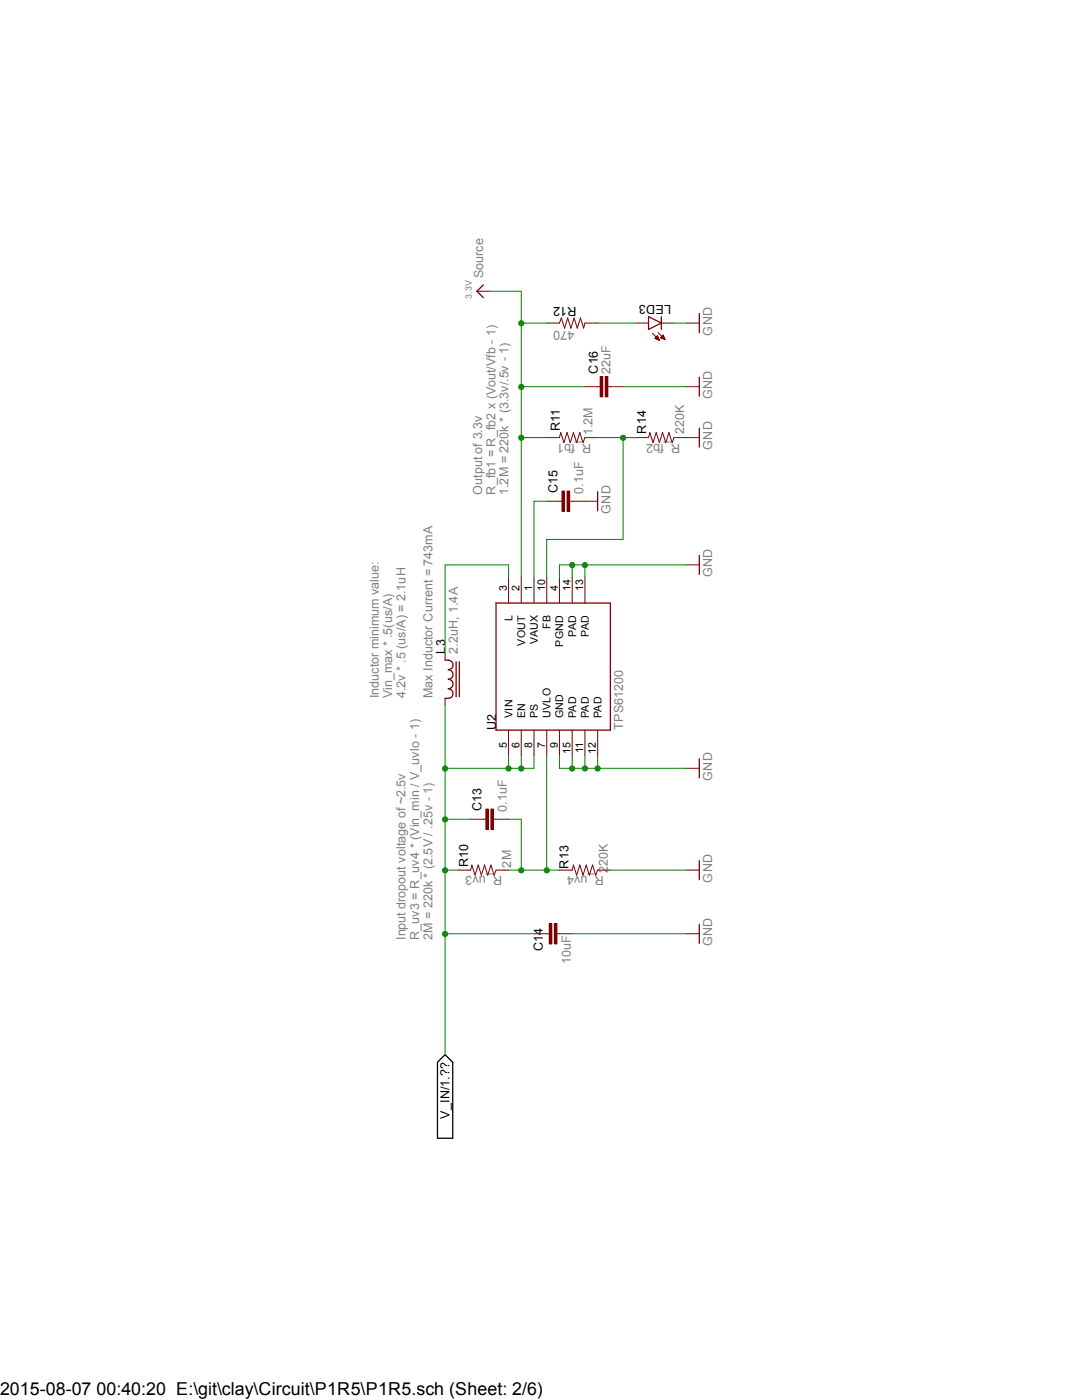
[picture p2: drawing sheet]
<svg xmlns="http://www.w3.org/2000/svg" width="216mm" height="279mm" viewBox="0 0 216 279" stroke-linecap="round" stroke-linejoin="round" font-family="sans-serif">
<path d="M87.3 212l1.5-1.5 1.5 1.5v15.2h-3z" fill="none" stroke="#000" stroke-width=".25"/>
<path d="M109.1 64.5h2.5l.4-1 .6 2 .7-2 .6 2 .7-2 .6 2 .6-2 .7 2 .2-1h2.6" fill="none" stroke="#800000" stroke-width=".2"/>
<path d="M120.8 75.1h.5v4.1h-.5z" fill-rule="evenodd" fill="#800000"/>
<path d="M120.8 75.1h.5v4.1h-.5z" fill="none" stroke="#800000" stroke-width=".2"/>
<path d="M119.8 75.1h.5v4.1h-.5z" fill-rule="evenodd" fill="#800000"/>
<g fill="none" stroke="#800000" stroke-width=".2">
<path d="M116.7 77.2h3.1M119.8 75.1h.5v4.1h-.5zM121.3 77.2h3M101.5 115.3v5.1M104 115.3v5.1M106.6 115.3v5.1M109.1 115.3v5.1M111.6 115.3v5.1M114.2 115.3v5.1M116.7 115.3v5.1M101.5 145.7v5.1M104 145.7v5.1"/>
<path d="M106.6 145.7v5.1M109.1 145.7v5.1M111.6 145.7v5.1M114.2 145.7v5.1M116.7 145.7v5.1M119.3 145.7v5.1"/>
</g>
<path d="M99 120.4h22.8v25.3h-22.8z" fill="none" stroke="#800000" stroke-width=".25"/>
<path d="M98 161.5h.5v4h-.5z" fill-rule="evenodd" fill="#800000"/>
<path d="M98 161.5h.5v4h-.5z" fill="none" stroke="#800000" stroke-width=".2"/>
<path d="M96.9 161.5h.6v4h-.6z" fill-rule="evenodd" fill="#800000"/>
<path d="M93.9 163.5h3M96.9 161.5h.6v4h-.6zM98.5 163.5h3" fill="none" stroke="#800000" stroke-width=".2"/>
<path d="M113.2 98h.5v4.1h-.5z" fill-rule="evenodd" fill="#800000"/>
<path d="M113.2 98h.5v4.1h-.5z" fill="none" stroke="#800000" stroke-width=".2"/>
<path d="M112.1 98h.5v4.1h-.5z" fill-rule="evenodd" fill="#800000"/>
<path d="M109.1 87.3h2.5l.3-1 .6 2 .7-2 .6 2 .6-2 .7 2 .6-2 .6 2 .4-1h2.6M112.1 98h.5v4.1h-.5zM126.9 87.3h2.5l.3-1 .6 2 .6-2 .7 2 .6-2 .6 2 .7-2 .6 2 .4-1h2.5M109.1 100h3M113.7 100h3M91.4 173.7h2.5l.2-1.1 .7 2.1 .6-2.1 .7 2.1 .6-2.1 .6 2.1 .7-2.1 .6 2.1 .4-1h2.5M111.6 173.7h2.6l.2-1.1 .7 2.1 .6-2.1 .6 2.1 .7-2.1 .6 2.1 .6-2.1 .7 2.1 .4-1h2.5" fill="none" stroke="#800000" stroke-width=".2"/>
<path d="M110.6 184.3h.5v4.1h-.5z" fill-rule="evenodd" fill="#800000"/>
<path d="M110.6 184.3h.5v4.1h-.5z" fill="none" stroke="#800000" stroke-width=".2"/>
<path d="M109.6 184.3h.5v4.1h-.5z" fill-rule="evenodd" fill="#800000"/>
<g fill="none" stroke="#800000" stroke-width=".2">
<path d="M95.2 58.1h2.5M126.9 64.5h2.5M130.2 66.5l1.4 1.4M130.7 67.5l.5-.5 .4 .9zM130.7 67.5v.1M130.8 67.4v.2M130.9 67.3v.3M131 67.2v.4M131.1 67.1v.6M131.1 67v.7M131.3 67.2v.6M131.3 66.4l1.4 1.4"/>
<path d="M131.4 67.4v.4M131.4 67.6v.3M131.5 67.8v.1M131.9 67.3v.1M132 64.5h2.5M132 67.2v.3M132 67.1v.4M132.2 67.1v.4M132.2 67v.6M132.3 66.9l-.5 .5 .9 .4M132.3 66.9l.4 .9M132.3 66.9v.7"/>
<path d="M132.4 67.1v.5M132.5 67.3v.4M132.6 67.5v.2M132.7 67.7v.1M137 64.5h2.5M137 77.2h2.5M137 87.3h2.5M116.7 100h2.6M137 112.7h2.5M88.8 130.5v1.2M88.8 139.4v1.2M137 153.3h2.5"/>
<path d="M137 173.7h2.5M106.6 186.4h3M109.6 184.3h.5v4.1h-.5zM111.1 186.4h3.1M137 186.4h2.5"/>
</g>
<g fill="none" stroke="#800000" stroke-width=".25">
<path d="M96.4 56.9l-1.2 1.2 1.2 1.3M129.4 63.2l2.6 1.3-2.6 1.2zM132 63.2v2.5M139.5 62.6v3.8M139.5 75.3v3.8M119.3 98.1v3.8M139.5 85.4v3.8M139.5 110.8v3.8M88.8 131.7a1.12 1.12 0 0 1 1.2 .2 1.12 1.12 0 0 1 .3 1.2l-.5 .5h-.3a.95 .95 0 0 1 .9 1 .95 .95 0 0 1-.9 1 .95 .95 0 0 1 .9 .9 .95 .95 0 0 1-.9 1 .95 .95 0 0 1 .9 .9 .95 .95 0 0 1-.9 1h-.7M91 132.1v7M91.7 132.1v7M139.5 151.4v3.8"/>
<path d="M139.5 171.7v3.9M139.5 184.4v3.9"/>
</g>
<path d="M101.5 115.3v-2.6h-12.7v17.8M109.1 100h-2.5v15.3M109.1 150.8v22.9M101.5 173.7h10.1M101.5 163.5h2.5v10.2" fill="none" stroke="#008000" stroke-width=".2"/>
<circle cx="109.1" cy="173.7" r=".51" fill="#008000"/>
<circle cx="109.1" cy="173.7" r=".51" fill="none" stroke="#008000" stroke-width=".2"/>
<circle cx="104" cy="173.7" r=".51" fill="#008000"/>
<g fill="none" stroke="#008000" stroke-width=".2">
<path d="M119.3 87.3h7.6M124.3 87.3v20.4h-15.2v7.6"/>
<circle cx="104" cy="173.7" r=".51"/>
</g>
<circle cx="124.3" cy="87.4" r=".51" fill="#008000"/>
<g fill="none" stroke="#008000" stroke-width=".2">
<path d="M119.3 64.5h7.6M134.5 64.5h2.5M116.7 150.8v2.5h20.3M119.3 150.8v2.5"/>
<circle cx="124.3" cy="87.4" r=".51"/>
</g>
<circle cx="119.2" cy="153.4" r=".51" fill="#008000"/>
<g fill="none" stroke="#008000" stroke-width=".2">
<path d="M114.2 150.8v2.5h2.5"/>
<circle cx="119.2" cy="153.4" r=".51"/>
</g>
<circle cx="116.7" cy="153.4" r=".51" fill="#008000"/>
<g fill="none" stroke="#008000" stroke-width=".2">
<path d="M111.6 150.8v2.5h2.6"/>
<circle cx="116.7" cy="153.4" r=".51"/>
</g>
<circle cx="114.2" cy="153.4" r=".51" fill="#008000"/>
<g fill="none" stroke="#008000" stroke-width=".2">
<path d="M116.7 112.7v2.6M137 112.7h-22.8v2.6M114.2 186.4h22.8"/>
<circle cx="114.2" cy="153.4" r=".51"/>
</g>
<circle cx="116.7" cy="112.8" r=".51" fill="#008000"/>
<g fill="none" stroke="#008000" stroke-width=".2">
<path d="M114.2 112.7h-2.6v2.6"/>
<circle cx="116.7" cy="112.8" r=".51"/>
</g>
<circle cx="114.2" cy="112.8" r=".51" fill="#008000"/>
<g fill="none" stroke="#008000" stroke-width=".2">
<path d="M124.3 77.2h12.7M88.8 140.6v69.9M121.8 173.7h15.2M88.8 186.4h17.8"/>
<circle cx="114.2" cy="112.8" r=".51"/>
</g>
<circle cx="88.8" cy="186.4" r=".51" fill="#008000"/>
<g fill="none" stroke="#008000" stroke-width=".2">
<path d="M88.8 173.7h2.6"/>
<circle cx="88.8" cy="186.4" r=".51"/>
</g>
<circle cx="88.8" cy="173.7" r=".51" fill="#008000"/>
<g fill="none" stroke="#008000" stroke-width=".2">
<path d="M88.8 163.5h5.1"/>
<circle cx="88.8" cy="173.7" r=".51"/>
</g>
<circle cx="88.8" cy="163.5" r=".51" fill="#008000"/>
<g fill="none" stroke="#008000" stroke-width=".2">
<path d="M101.5 150.8v2.5M104 150.8v2.5M106.6 150.8v2.5h-17.8"/>
<circle cx="88.8" cy="163.5" r=".51"/>
</g>
<circle cx="104" cy="153.4" r=".51" fill="#008000"/>
<circle cx="104" cy="153.4" r=".51" fill="none" stroke="#008000" stroke-width=".2"/>
<circle cx="101.5" cy="153.4" r=".51" fill="#008000"/>
<circle cx="101.5" cy="153.4" r=".51" fill="none" stroke="#008000" stroke-width=".2"/>
<circle cx="88.8" cy="153.4" r=".51" fill="#008000"/>
<g fill="none" stroke="#008000" stroke-width=".2">
<path d="M97.7 58.1h6.3v57.2M104 77.2h12.7M104 64.5h5.1M104 87.3h5.1"/>
<circle cx="88.8" cy="153.4" r=".51"/>
</g>
<circle cx="104" cy="87.4" r=".51" fill="#008000"/>
<circle cx="104" cy="87.4" r=".51" fill="none" stroke="#008000" stroke-width=".2"/>
<circle cx="104" cy="77.2" r=".51" fill="#008000"/>
<circle cx="104" cy="77.2" r=".51" fill="none" stroke="#008000" stroke-width=".2"/>
<circle cx="104" cy="64.5" r=".51" fill="#008000"/>
<circle cx="104" cy="64.5" r=".51" fill="none" stroke="#008000" stroke-width=".2"/>
<text font-size="3.6" x="0" y="278.4">2015-08-07 00:40:20 E:\git\clay\Circuit\P1R5\P1R5.sch (Sheet: 2/6)</text>
<g font-size="2.5" fill="#808080">
<text x="96.4" y="55.6" transform="rotate(-90 96.4 55.6)">Source</text>
<text x="114.5" y="66" transform="rotate(-180 114.5 66)">470</text>
<text x="142.1" y="67" transform="rotate(-90 142.1 67)">GND</text>
<text x="121.8" y="74.6" transform="rotate(-90 121.8 74.6)">22uF</text>
<text x="142.1" y="79.7" transform="rotate(-90 142.1 79.7)">GND</text>
<text x="117.9" y="88.6" transform="rotate(-180 117.9 88.6)">R_fb1</text>
<text x="118.2" y="86.8" transform="rotate(-90 118.2 86.8)">1.2M</text>
<text x="135.7" y="88.6" transform="rotate(-180 135.7 88.6)">R_fb2</text>
<text x="136.5" y="86.6" transform="rotate(-90 136.5 86.6)">220K</text>
<text x="142.1" y="89.8" transform="rotate(-90 142.1 89.8)">GND</text>
<text x="96.2" y="98.7" transform="rotate(-90 96.2 98.7)">Output of 3.3v</text>
<text x="98.9" y="98.7" transform="rotate(-90 98.9 98.7)">R_fb1 = R_fb2 x (Vout/Vfb - 1)</text>
<text x="101.5" y="98.8" transform="rotate(-90 101.5 98.8)">1.2M = 220k * (3.3v/.5v - 1)</text>
<text x="116.3" y="98.5" transform="rotate(-90 116.3 98.5)">0.1uF</text>
<text x="121.8" y="102.5" transform="rotate(-90 121.8 102.5)">GND</text>
<text x="142.1" y="115.2" transform="rotate(-90 142.1 115.2)">GND</text>
<text x="91.4" y="130.5" transform="rotate(-90 91.4 130.5)">2.2uH, 1.4A</text>
<text x="75.6" y="139.3" transform="rotate(-90 75.6 139.3)">Inductor minimum value:</text>
<text x="78.3" y="139.3" transform="rotate(-90 78.3 139.3)">Vin_max * .5(us/A)</text>
<text x="80.9" y="139.4" transform="rotate(-90 80.9 139.4)">4.2v * .5 (us/A) = 2.1uH</text>
<text x="86.3" y="139.3" transform="rotate(-90 86.3 139.3)">Max Inductor Current = 743mA</text>
<text x="124.3" y="145.7" transform="rotate(-90 124.3 145.7)">TPS61200</text>
<text x="142.1" y="155.8" transform="rotate(-90 142.1 155.8)">GND</text>
<text x="101.1" y="162" transform="rotate(-90 101.1 162)">0.1uF</text>
<text x="102" y="173.1" transform="rotate(-90 102 173.1)">2M</text>
<text x="100.2" y="174.9" transform="rotate(-180 100.2 174.9)">R_uv3</text>
<text x="120.5" y="174.9" transform="rotate(-180 120.5 174.9)">R_uv4</text>
<text x="121.3" y="174.3" transform="rotate(-90 121.3 174.3)">220K</text>
<text x="142.1" y="176.2" transform="rotate(-90 142.1 176.2)">GND</text>
<text x="80.9" y="187.6" transform="rotate(-90 80.9 187.6)">Input dropout voltage of ~2.5v</text>
<text x="83.6" y="187.6" transform="rotate(-90 83.6 187.6)">R_uv3 = R_uv4 * (Vin_min / V_uvlo - 1)</text>
<text x="86.3" y="187.6" transform="rotate(-90 86.3 187.6)">2M = 220k * (2.5V / .25v - 1)</text>
<text x="142.1" y="188.9" transform="rotate(-90 142.1 188.9)">GND</text>
<text x="113.9" y="192.5" transform="rotate(-90 113.9 192.5)">10uF</text>
</g>
<g font-size="2.5">
<text x="115" y="61.2" transform="rotate(-180 115 61.2)">R12</text>
<text x="133.9" y="60.9" transform="rotate(-180 133.9 60.9)">LED3</text>
<text x="119.3" y="74.6" transform="rotate(-90 119.3 74.6)">C16</text>
<text x="111.7" y="86" transform="rotate(-90 111.7 86)">R11</text>
<text x="128.9" y="86.5" transform="rotate(-90 128.9 86.5)">R14</text>
<text x="111.3" y="98.5" transform="rotate(-90 111.3 98.5)">C15</text>
<text x="88.8" y="130.4" transform="rotate(-90 88.8 130.4)">L3</text>
<text x="99" y="145.7" transform="rotate(-90 99 145.7)">U2</text>
<text x="96.1" y="161.9" transform="rotate(-90 96.1 161.9)">C13</text>
<text x="93.4" y="173.1" transform="rotate(-90 93.4 173.1)">R10</text>
<text x="113.5" y="173.4" transform="rotate(-90 113.5 173.4)">R13</text>
<text x="108.3" y="189.9" transform="rotate(-90 108.3 189.9)">C14</text>
<text x="89.7" y="223.3" transform="rotate(-90 89.7 223.3)">V_IN/1.??</text>
</g>
<g font-size="2.1">
<text x="101.1" y="118" transform="rotate(-90 101.1 118)">3</text>
<text x="103.7" y="118" transform="rotate(-90 103.7 118)">2</text>
<text x="106.2" y="118" transform="rotate(-90 106.2 118)">1</text>
<text x="108.8" y="118" transform="rotate(-90 108.8 118)">10</text>
<text x="111.3" y="118" transform="rotate(-90 111.3 118)">4</text>
<text x="113.8" y="118" transform="rotate(-90 113.8 118)">14</text>
<text x="116.4" y="118" transform="rotate(-90 116.4 118)">13</text>
<text x="102.2" y="123.9" transform="rotate(-90 102.2 123.9)">L</text>
<text x="109.9" y="125.5" transform="rotate(-90 109.9 125.5)">FB</text>
<text x="104.8" y="128.9" transform="rotate(-90 104.8 128.9)">VOUT</text>
<text x="107.3" y="128.5" transform="rotate(-90 107.3 128.5)">VAUX</text>
<text x="112.4" y="129.1" transform="rotate(-90 112.4 129.1)">PGND</text>
<text x="114.9" y="127.1" transform="rotate(-90 114.9 127.1)">PAD</text>
<text x="117.5" y="127.1" transform="rotate(-90 117.5 127.1)">PAD</text>
<text x="102.2" y="143.3" transform="rotate(-90 102.2 143.3)">VIN</text>
<text x="104.8" y="143.3" transform="rotate(-90 104.8 143.3)">EN</text>
<text x="107.3" y="143.3" transform="rotate(-90 107.3 143.3)">PS</text>
<text x="109.9" y="143.3" transform="rotate(-90 109.9 143.3)">UVLO</text>
<text x="112.4" y="143.3" transform="rotate(-90 112.4 143.3)">GND</text>
<text x="114.9" y="143.3" transform="rotate(-90 114.9 143.3)">PAD</text>
<text x="117.5" y="143.3" transform="rotate(-90 117.5 143.3)">PAD</text>
<text x="120" y="143.3" transform="rotate(-90 120 143.3)">PAD</text>
<text x="101.1" y="149.3" transform="rotate(-90 101.1 149.3)">5</text>
<text x="103.7" y="149.3" transform="rotate(-90 103.7 149.3)">6</text>
<text x="106.2" y="149.3" transform="rotate(-90 106.2 149.3)">8</text>
<text x="108.8" y="149.3" transform="rotate(-90 108.8 149.3)">7</text>
<text x="111.3" y="149.3" transform="rotate(-90 111.3 149.3)">9</text>
<text x="113.8" y="150.5" transform="rotate(-90 113.8 150.5)">15</text>
<text x="116.4" y="150.3" transform="rotate(-90 116.4 150.3)">11</text>
<text x="118.9" y="150.5" transform="rotate(-90 118.9 150.5)">12</text>
</g>
<text font-size="1.8" fill="#808080" x="94.2" y="59.7" transform="rotate(-90 94.2 59.7)">3.3V</text>
</svg>
